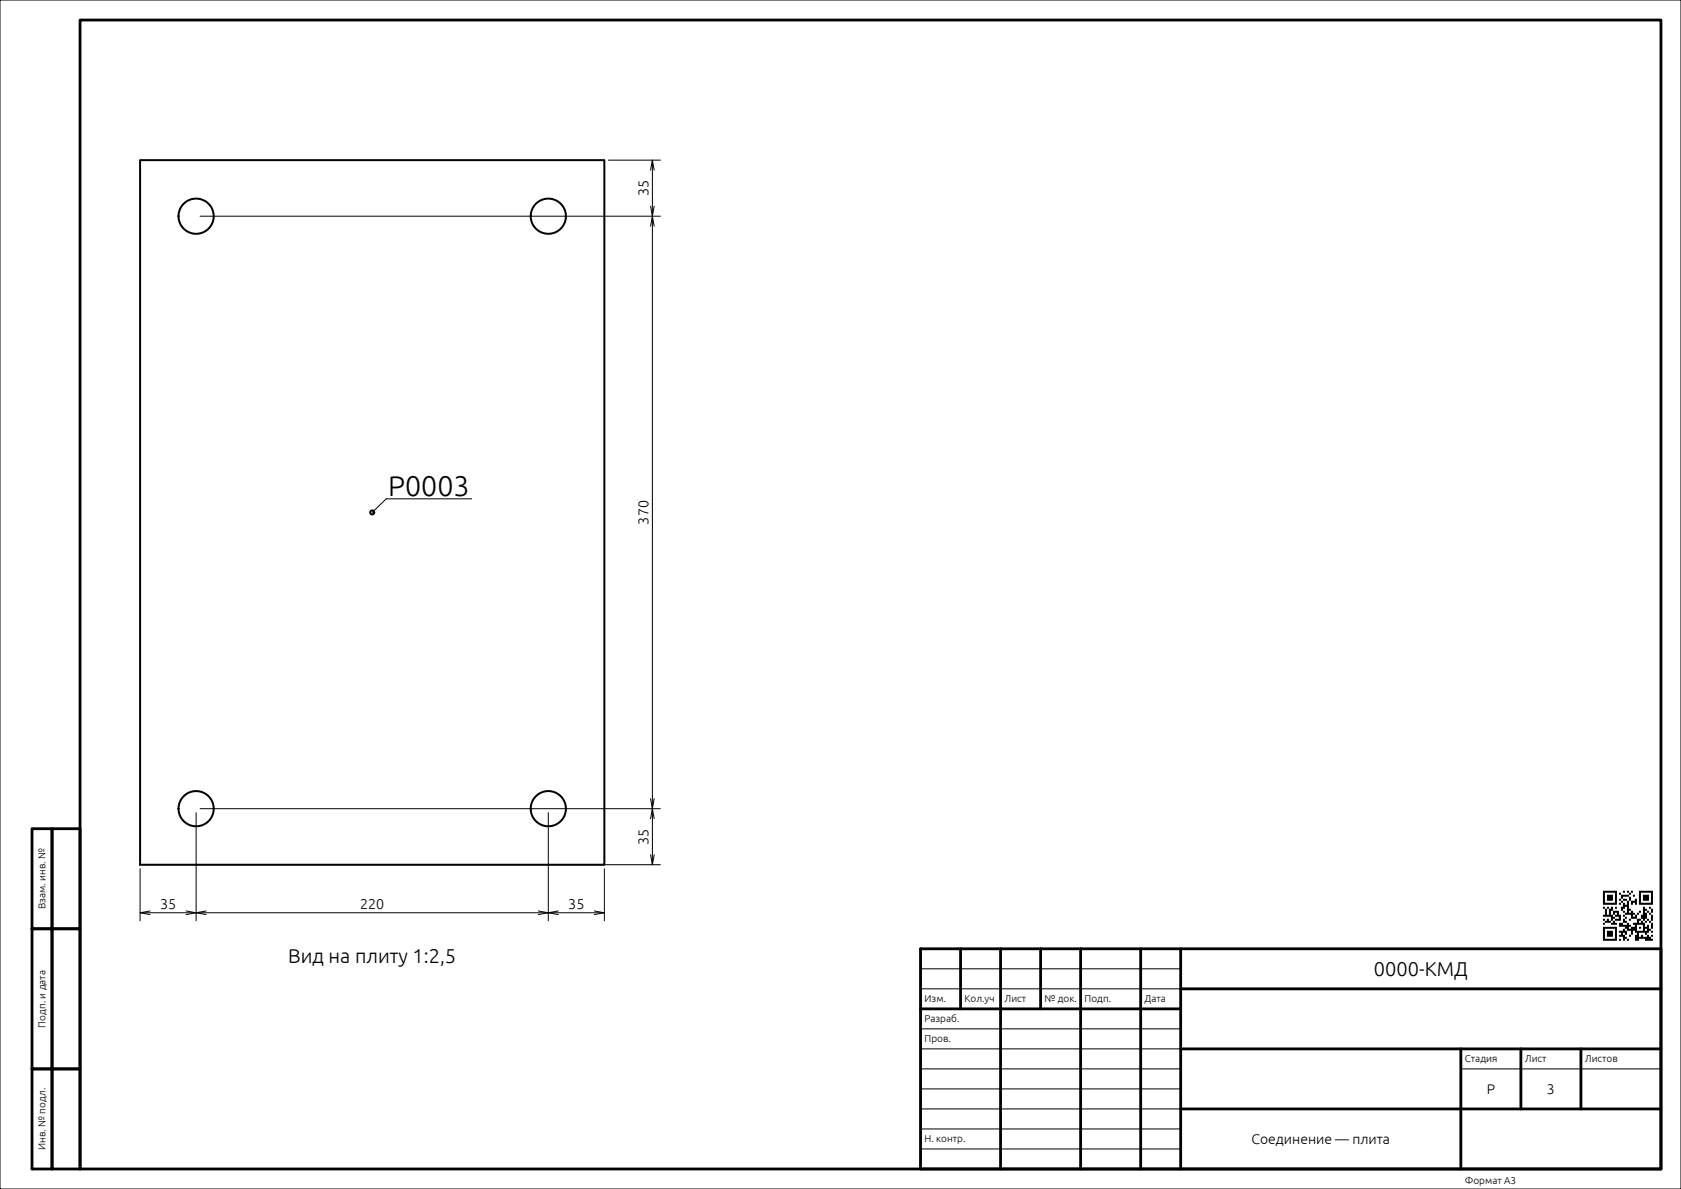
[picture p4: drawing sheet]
<svg xmlns="http://www.w3.org/2000/svg" width="420mm" height="297mm" viewBox="0 0 420 297" stroke-linecap="round" stroke-linejoin="round" font-family="sans-serif">
<g fill="none" stroke="#000" stroke-width=".25">
<path d="M0 0h420v297h-420zM50 54h115M152 40h13M162.5 56.5l.5-2.5 .4 2.5M162.5 51.5l.5 2.5 .4-2.5M162.5 42.5l.5-2.5 .4 2.5M163 40v176M117.8 124.6h-21.3l-3.5 3.4M162.5 199.5l.5 2.5 .4-2.5M35 217v13M36 216h129M49 203v27"/>
<path d="M50 202h115M137 203v27M151 217v13M162.5 213.5l.5 2.5 .4-2.5M162.5 204.5l.5-2.5 .4 2.5M35 228h116M37.5 227.6l-2.5 .4 2.5 .5M46.5 227.6l2.5 .4-2.5 .5M51.5 227.6l-2.5 .4 2.5 .5M134.5 227.6l2.5 .4-2.5 .5M139.5 227.6l-2.5 .4 2.5 .5M148.5 227.6l2.5 .4-2.5 .5"/>
<path d="M230 257h65M230 247h65M230 242h65M230 277h65M230 272h65M230 267h65M230 262h65M365 267h50M230 287h65M230 282h65"/>
</g>
<g fill="none" stroke="#000" stroke-width=".7">
<path d="M20 5h395v287h-395zM8 207h5v25h-5zM13 207h7v25h-7zM8 232h5v35h-5zM13 232h7v35h-7zM230 237h185v55h-185zM240 237v15M250 237v55M260 237v15M270 237v55M285 237v55M295 237v55"/>
<path d="M230 252h65M295 247h120M8 267h5v25h-5zM13 267h7v25h-7zM295 262h120M295 277h120M365 262v30M380 262v15M395 262v15"/>
</g>
<path d="M400.5 222.5v.5h.5v-.5zM401 222.5v.5h.5v-.5zM401.5 222.5v.5h.5v-.5zM402 222.5v.5h.5v-.5zM402.5 222.5v.5h.5v-.5zM403 222.5v.5h.5v-.5zM403.5 222.5v.5h.5v-.5zM405.5 222.5v.5h.5v-.5zM406.5 222.5v.5h.5v-.5zM407.5 222.5v.5h.5v-.5zM409.5 222.5v.5h.5v-.5zM410 222.5v.5h.5v-.5zM410.5 222.5v.5h.5v-.5zM411 222.5v.5h.5v-.5zM411.5 222.5v.5h.5v-.5zM412 222.5v.5h.5v-.5zM412.5 222.5v.5h.5v-.5zM400.5 223v.5h.5v-.5zM403.5 223v.5h.5v-.5zM404.5 223v.5h.5v-.5zM407 223v.5h.5v-.5zM409.5 223v.5h.5v-.5zM412.5 223v.5h.5v-.5zM400.5 223.5v.5h.5v-.5zM401.5 223.5v.5h.5v-.5zM402 223.5v.5h.5v-.5zM402.5 223.5v.5h.5v-.5zM403.5 223.5v.5h.5v-.5zM405 223.5v.5h.5v-.5zM405.5 223.5v.5h.5v-.5zM406 223.5v.5h.5v-.5zM406.5 223.5v.5h.5v-.5zM408 223.5v.5h.5v-.5zM409.5 223.5v.5h.5v-.5zM410.5 223.5v.5h.5v-.5zM411 223.5v.5h.5v-.5zM411.5 223.5v.5h.5v-.5zM412.5 223.5v.5h.5v-.5zM400.5 224v.5h.5v-.5zM401.5 224v.5h.5v-.5zM402 224v.5h.5v-.5zM402.5 224v.5h.5v-.5zM403.5 224v.5h.5v-.5zM405 224v.5h.5v-.5zM407 224v.5h.5v-.5zM409.5 224v.5h.5v-.5zM410.5 224v.5h.5v-.5zM411 224v.5h.5v-.5zM411.5 224v.5h.5v-.5zM412.5 224v.5h.5v-.5zM400.5 224.5v.5h.5v-.5zM401.5 224.5v.5h.5v-.5zM402 224.5v.5h.5v-.5zM402.5 224.5v.5h.5v-.5zM403.5 224.5v.5h.5v-.5zM404.5 224.5v.5h.5v-.5zM405.5 224.5v.5h.5v-.5zM406 224.5v.5h.5v-.5zM407 224.5v.5h.5v-.5zM408.5 224.5v.5h.5v-.5zM409.5 224.5v.5h.5v-.5zM410.5 224.5v.5h.5v-.5zM411 224.5v.5h.5v-.5zM411.5 224.5v.5h.5v-.5zM412.5 224.5v.5h.5v-.5zM400.5 225v.5h.5v-.5zM403.5 225v.5h.5v-.5zM405 225v.5h.5v-.5zM406.5 225v.5h.5v-.5zM407.5 225v.5h.5v-.5zM408 225v.5h.5v-.5zM408.5 225v.5h.5v-.5zM409.5 225v.5h.5v-.5zM412.5 225v.5h.5v-.5zM400.5 225.5v.5h.5v-.5zM401 225.5v.5h.5v-.5zM401.5 225.5v.5h.5v-.5zM402 225.5v.5h.5v-.5zM402.5 225.5v.5h.5v-.5zM403 225.5v.5h.5v-.5zM403.5 225.5v.5h.5v-.5zM404.5 225.5v.5h.5v-.5zM405.5 225.5v.5h.5v-.5zM406.5 225.5v.5h.5v-.5zM407.5 225.5v.5h.5v-.5zM408.5 225.5v.5h.5v-.5zM409.5 225.5v.5h.5v-.5zM410 225.5v.5h.5v-.5zM410.5 225.5v.5h.5v-.5zM411 225.5v.5h.5v-.5zM411.5 225.5v.5h.5v-.5zM412 225.5v.5h.5v-.5zM412.5 225.5v.5h.5v-.5zM405.5 226v.5h.5v-.5zM406 226v.5h.5v-.5zM406.5 226v.5h.5v-.5zM400.5 226.5v.5h.5v-.5zM401.5 226.5v.5h.5v-.5zM402.5 226.5v.5h.5v-.5zM403.5 226.5v.5h.5v-.5zM405 226.5v.5h.5v-.5zM405.5 226.5v.5h.5v-.5zM406.5 226.5v.5h.5v-.5zM410.5 226.5v.5h.5v-.5zM412 226.5v.5h.5v-.5zM401 227v.5h.5v-.5zM402 227v.5h.5v-.5zM402.5 227v.5h.5v-.5zM405 227v.5h.5v-.5zM406.5 227v.5h.5v-.5zM407 227v.5h.5v-.5zM410.5 227v.5h.5v-.5zM411 227v.5h.5v-.5zM412.5 227v.5h.5v-.5zM401 227.5v.5h.5v-.5zM402 227.5v.5h.5v-.5zM403 227.5v.5h.5v-.5zM403.5 227.5v.5h.5v-.5zM404 227.5v.5h.5v-.5zM405.5 227.5v.5h.5v-.5zM406.5 227.5v.5h.5v-.5zM407.5 227.5v.5h.5v-.5zM409.5 227.5v.5h.5v-.5zM410.5 227.5v.5h.5v-.5zM411.5 227.5v.5h.5v-.5zM412.5 227.5v.5h.5v-.5zM401 228v.5h.5v-.5zM402 228v.5h.5v-.5zM403 228v.5h.5v-.5zM404 228v.5h.5v-.5zM406 228v.5h.5v-.5zM406.5 228v.5h.5v-.5zM407 228v.5h.5v-.5zM407.5 228v.5h.5v-.5zM408 228v.5h.5v-.5zM409 228v.5h.5v-.5zM410.5 228v.5h.5v-.5zM411 228v.5h.5v-.5zM412 228v.5h.5v-.5zM400.5 228.5v.5h.5v-.5zM401 228.5v.5h.5v-.5zM401.5 228.5v.5h.5v-.5zM402 228.5v.5h.5v-.5zM402.5 228.5v.5h.5v-.5zM403.5 228.5v.5h.5v-.5zM404 228.5v.5h.5v-.5zM404.5 228.5v.5h.5v-.5zM405.5 228.5v.5h.5v-.5zM407.5 228.5v.5h.5v-.5zM408.5 228.5v.5h.5v-.5zM410 228.5v.5h.5v-.5zM410.5 228.5v.5h.5v-.5zM411 228.5v.5h.5v-.5zM412.5 228.5v.5h.5v-.5zM402.5 229v.5h.5v-.5zM403 229v.5h.5v-.5zM404.5 229v.5h.5v-.5zM406 229v.5h.5v-.5zM407.5 229v.5h.5v-.5zM408 229v.5h.5v-.5zM408.5 229v.5h.5v-.5zM410 229v.5h.5v-.5zM410.5 229v.5h.5v-.5zM411 229v.5h.5v-.5zM412.5 229v.5h.5v-.5zM400.5 229.5v.5h.5v-.5zM401.5 229.5v.5h.5v-.5zM402.5 229.5v.5h.5v-.5zM403.5 229.5v.5h.5v-.5zM404 229.5v.5h.5v-.5zM404.5 229.5v.5h.5v-.5zM405.5 229.5v.5h.5v-.5zM407 229.5v.5h.5v-.5zM409 229.5v.5h.5v-.5zM409.5 229.5v.5h.5v-.5zM410.5 229.5v.5h.5v-.5zM411.5 229.5v.5h.5v-.5zM412.5 229.5v.5h.5v-.5zM401 230v.5h.5v-.5zM401.5 230v.5h.5v-.5zM402 230v.5h.5v-.5zM403 230v.5h.5v-.5zM405.5 230v.5h.5v-.5zM406 230v.5h.5v-.5zM409 230v.5h.5v-.5zM410 230v.5h.5v-.5zM411 230v.5h.5v-.5zM412 230v.5h.5v-.5zM400.5 230.5v.5h.5v-.5zM402.5 230.5v.5h.5v-.5zM403 230.5v.5h.5v-.5zM403.5 230.5v.5h.5v-.5zM404.5 230.5v.5h.5v-.5zM405 230.5v.5h.5v-.5zM406.5 230.5v.5h.5v-.5zM408 230.5v.5h.5v-.5zM408.5 230.5v.5h.5v-.5zM409 230.5v.5h.5v-.5zM409.5 230.5v.5h.5v-.5zM410 230.5v.5h.5v-.5zM410.5 230.5v.5h.5v-.5zM412.5 230.5v.5h.5v-.5zM404.5 231v.5h.5v-.5zM405 231v.5h.5v-.5zM405.5 231v.5h.5v-.5zM406 231v.5h.5v-.5zM406.5 231v.5h.5v-.5zM407 231v.5h.5v-.5zM408.5 231v.5h.5v-.5zM410.5 231v.5h.5v-.5zM411.5 231v.5h.5v-.5zM412.5 231v.5h.5v-.5zM400.5 231.5v.5h.5v-.5zM401 231.5v.5h.5v-.5zM401.5 231.5v.5h.5v-.5zM402 231.5v.5h.5v-.5zM402.5 231.5v.5h.5v-.5zM403 231.5v.5h.5v-.5zM403.5 231.5v.5h.5v-.5zM406 231.5v.5h.5v-.5zM406.5 231.5v.5h.5v-.5zM407.5 231.5v.5h.5v-.5zM408 231.5v.5h.5v-.5zM408.5 231.5v.5h.5v-.5zM409.5 231.5v.5h.5v-.5zM410.5 231.5v.5h.5v-.5zM411 231.5v.5h.5v-.5zM411.5 231.5v.5h.5v-.5zM412.5 231.5v.5h.5v-.5zM400.5 232v.5h.5v-.5zM403.5 232v.5h.5v-.5zM405.5 232v.5h.5v-.5zM406.5 232v.5h.5v-.5zM407 232v.5h.5v-.5zM407.5 232v.5h.5v-.5zM408 232v.5h.5v-.5zM408.5 232v.5h.5v-.5zM410.5 232v.5h.5v-.5zM411.5 232v.5h.5v-.5zM412 232v.5h.5v-.5zM400.5 232.5v.5h.5v-.5zM401.5 232.5v.5h.5v-.5zM402 232.5v.5h.5v-.5zM402.5 232.5v.5h.5v-.5zM403.5 232.5v.5h.5v-.5zM404.5 232.5v.5h.5v-.5zM405 232.5v.5h.5v-.5zM405.5 232.5v.5h.5v-.5zM406 232.5v.5h.5v-.5zM407.5 232.5v.5h.5v-.5zM408.5 232.5v.5h.5v-.5zM409 232.5v.5h.5v-.5zM409.5 232.5v.5h.5v-.5zM410 232.5v.5h.5v-.5zM410.5 232.5v.5h.5v-.5zM411 232.5v.5h.5v-.5zM411.5 232.5v.5h.5v-.5zM412.5 232.5v.5h.5v-.5zM400.5 233v.5h.5v-.5zM401.5 233v.5h.5v-.5zM402 233v.5h.5v-.5zM402.5 233v.5h.5v-.5zM403.5 233v.5h.5v-.5zM405 233v.5h.5v-.5zM406 233v.5h.5v-.5zM407.5 233v.5h.5v-.5zM409 233v.5h.5v-.5zM411 233v.5h.5v-.5zM400.5 233.5v.5h.5v-.5zM401.5 233.5v.5h.5v-.5zM402 233.5v.5h.5v-.5zM402.5 233.5v.5h.5v-.5zM403.5 233.5v.5h.5v-.5zM404.5 233.5v.5h.5v-.5zM405 233.5v.5h.5v-.5zM405.5 233.5v.5h.5v-.5zM407 233.5v.5h.5v-.5zM408.5 233.5v.5h.5v-.5zM409 233.5v.5h.5v-.5zM410 233.5v.5h.5v-.5zM411.5 233.5v.5h.5v-.5zM412.5 233.5v.5h.5v-.5zM400.5 234v.5h.5v-.5zM403.5 234v.5h.5v-.5zM405.5 234v.5h.5v-.5zM406 234v.5h.5v-.5zM408.5 234v.5h.5v-.5zM409 234v.5h.5v-.5zM409.5 234v.5h.5v-.5zM410 234v.5h.5v-.5zM410.5 234v.5h.5v-.5zM411 234v.5h.5v-.5zM411.5 234v.5h.5v-.5zM412 234v.5h.5v-.5zM400.5 234.5v.5h.5v-.5zM401 234.5v.5h.5v-.5zM401.5 234.5v.5h.5v-.5zM402 234.5v.5h.5v-.5zM402.5 234.5v.5h.5v-.5zM403 234.5v.5h.5v-.5zM403.5 234.5v.5h.5v-.5zM404.5 234.5v.5h.5v-.5zM405.5 234.5v.5h.5v-.5zM406.5 234.5v.5h.5v-.5zM408.5 234.5v.5h.5v-.5zM409 234.5v.5h.5v-.5zM411 234.5v.5h.5v-.5zM411.5 234.5v.5h.5v-.5zM412 234.5v.5h.5v-.5zM412.5 234.5v.5h.5v-.5z" fill="#000"/>
<g fill="none" stroke="#000" stroke-width=".5">
<path d="M35 40h116v176h-116z"/>
<circle cx="49" cy="54" r="4.4"/>
<circle cx="137" cy="54" r="4.4"/>
<circle cx="93" cy="128" r=".5"/>
<circle cx="49" cy="202" r="4.4"/>
<circle cx="137" cy="202" r="4.4"/>
</g>
<text font-size="7.1" x="97" y="124">P0003</text>
<g font-size="5">
<text x="72" y="240.6">Вид на плиту 1:2,5</text>
<text x="343.3" y="243.8">0000-КМД</text>
</g>
<g font-size="3.6">
<text x="162" y="49" transform="rotate(-90 162 49)">35</text>
<text x="162" y="131" transform="rotate(-90 162 131)">370</text>
<text x="162" y="211" transform="rotate(-90 162 211)">35</text>
<text x="40" y="227">35</text>
<text x="90" y="227">220</text>
<text x="142" y="227">35</text>
</g>
<g font-size="3.5">
<text x="371.5" y="273.2">Р</text>
<text x="386.5" y="273.2">3</text>
<text x="312.7" y="285.7">Соединение — плита</text>
</g>
<g font-size="2.5">
<text x="11.4" y="227.1" transform="rotate(-90 11.4 227.1)">Взам. инв. №</text>
<text x="231" y="250.4">Изм.</text>
<text x="241" y="250.4">Кол.уч</text>
<text x="251" y="250.4">Лист</text>
<text x="261" y="250.4">№ док.</text>
<text x="271" y="250.4">Подп.</text>
<text x="286" y="250.4">Дата</text>
<text x="11.4" y="256.7" transform="rotate(-90 11.4 256.7)">Подп. и дата</text>
<text x="231" y="255.4">Разраб.</text>
<text x="231" y="260.4">Пров.</text>
<text x="366" y="265.4">Стадия</text>
<text x="381" y="265.4">Лист</text>
<text x="396" y="265.4">Листов</text>
<text x="11.4" y="287.2" transform="rotate(-90 11.4 287.2)">Инв. № подл.</text>
<text x="231" y="285.4">Н. контр.</text>
<text x="366" y="295.8">Формат A3</text>
</g>
</svg>
